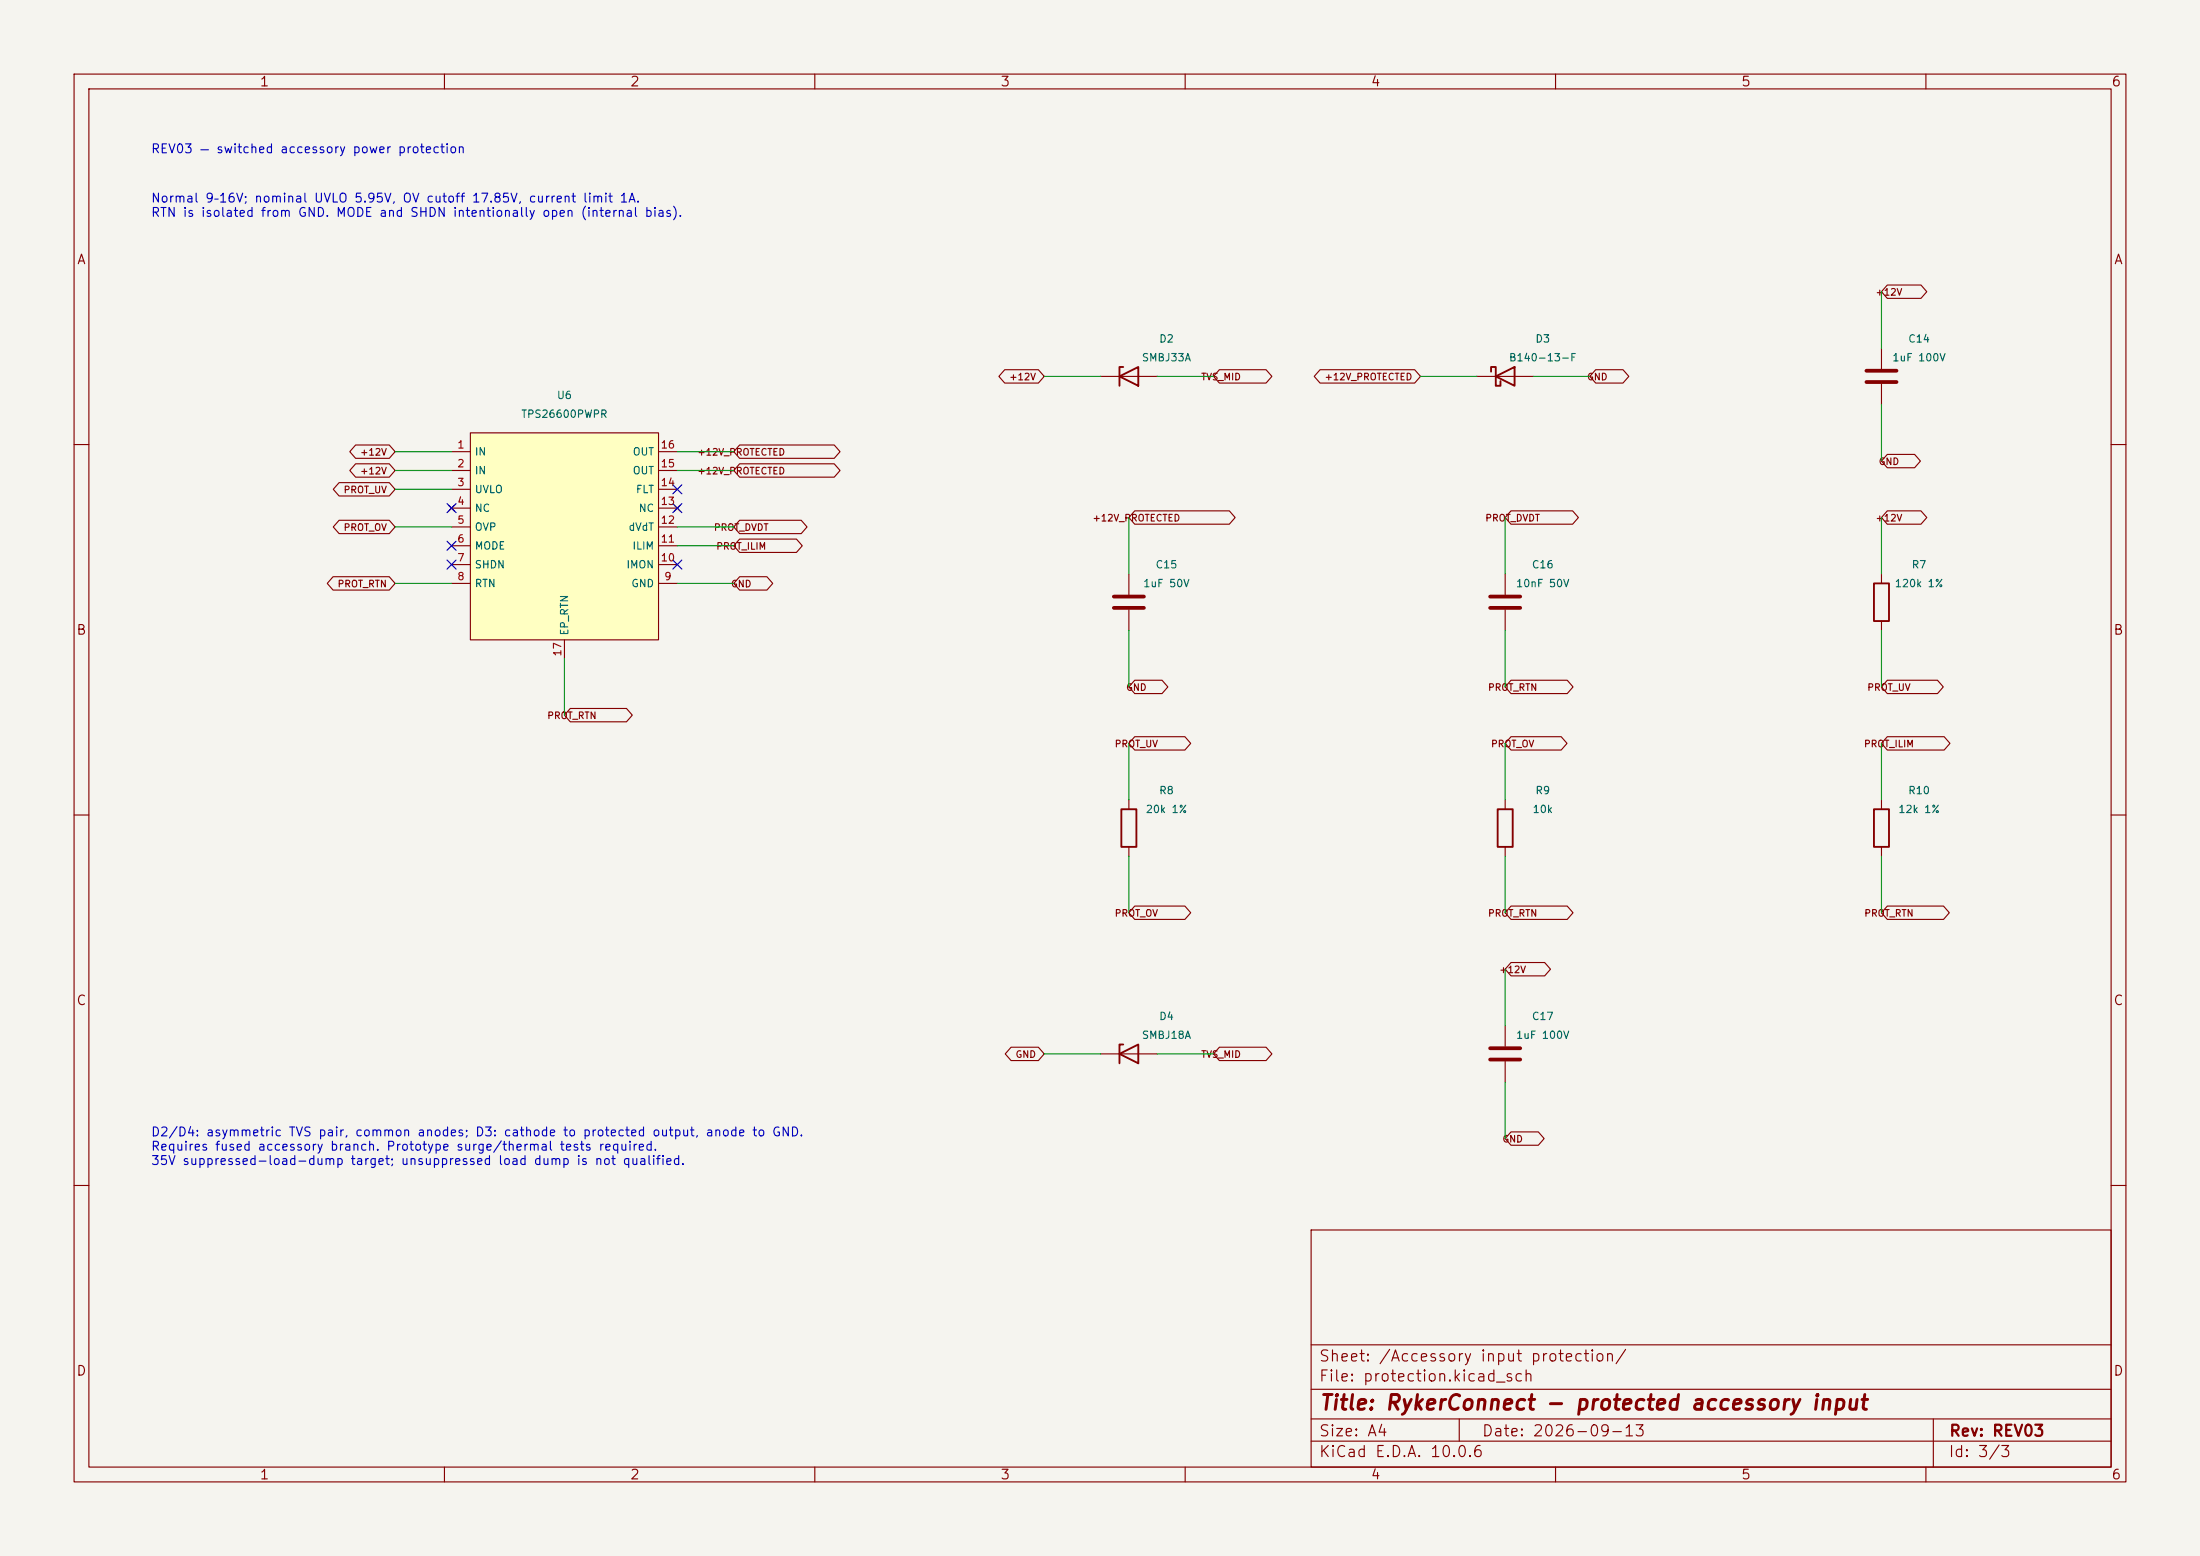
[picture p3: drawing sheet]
(kicad_sch
 (version 20250114)
 (generator "eeschema")
 (paper "A4")
 (lib_symbols
  (symbol "RykerConnect:TPS26600PWPR"
   (pin_names
    (offset 0.508)) (in_bom yes) (on_board yes)
   (property "Reference" "U" (at 0 22 0) (effects (font (size 1.0 1.0))))
   (property "Value" "TPS26600PWPR" (at 0 19 0) (effects (font (size 1.0 1.0))))
   (symbol "TPS26600PWPR_0_1"
    (rectangle (start -12.7 20.32) (end 12.7 -7.62) (stroke (width 0) (type default)) (fill (type background))))
   (symbol "TPS26600PWPR_1_1"
    (pin power_in line (at -15.24 17.78 0) (length 2.54) (name "IN" (effects (font (size 1.0 1.0)))) (number "1" (effects (font (size 1.0 1.0)))))
    (pin passive line (at -15.24 15.24 0) (length 2.54) (name "IN" (effects (font (size 1.0 1.0)))) (number "2" (effects (font (size 1.0 1.0)))))
    (pin input line (at -15.24 12.7 0) (length 2.54) (name "UVLO" (effects (font (size 1.0 1.0)))) (number "3" (effects (font (size 1.0 1.0)))))
    (pin no_connect line (at -15.24 10.16 0) (length 2.54) (name "NC" (effects (font (size 1.0 1.0)))) (number "4" (effects (font (size 1.0 1.0)))))
    (pin input line (at -15.24 7.62 0) (length 2.54) (name "OVP" (effects (font (size 1.0 1.0)))) (number "5" (effects (font (size 1.0 1.0)))))
    (pin input line (at -15.24 5.08 0) (length 2.54) (name "MODE" (effects (font (size 1.0 1.0)))) (number "6" (effects (font (size 1.0 1.0)))))
    (pin input line (at -15.24 2.54 0) (length 2.54) (name "SHDN" (effects (font (size 1.0 1.0)))) (number "7" (effects (font (size 1.0 1.0)))))
    (pin power_out line (at -15.24 0.0 0) (length 2.54) (name "RTN" (effects (font (size 1.0 1.0)))) (number "8" (effects (font (size 1.0 1.0)))))
    (pin power_in line (at 15.24 0.0 180) (length 2.54) (name "GND" (effects (font (size 1.0 1.0)))) (number "9" (effects (font (size 1.0 1.0)))))
    (pin output line (at 15.24 2.54 180) (length 2.54) (name "IMON" (effects (font (size 1.0 1.0)))) (number "10" (effects (font (size 1.0 1.0)))))
    (pin passive line (at 15.24 5.08 180) (length 2.54) (name "ILIM" (effects (font (size 1.0 1.0)))) (number "11" (effects (font (size 1.0 1.0)))))
    (pin passive line (at 15.24 7.62 180) (length 2.54) (name "dVdT" (effects (font (size 1.0 1.0)))) (number "12" (effects (font (size 1.0 1.0)))))
    (pin no_connect line (at 15.24 10.16 180) (length 2.54) (name "NC" (effects (font (size 1.0 1.0)))) (number "13" (effects (font (size 1.0 1.0)))))
    (pin open_collector line (at 15.24 12.7 180) (length 2.54) (name "FLT" (effects (font (size 1.0 1.0)))) (number "14" (effects (font (size 1.0 1.0)))))
    (pin power_out line (at 15.24 15.24 180) (length 2.54) (name "OUT" (effects (font (size 1.0 1.0)))) (number "15" (effects (font (size 1.0 1.0)))))
    (pin passive line (at 15.24 17.78 180) (length 2.54) (name "OUT" (effects (font (size 1.0 1.0)))) (number "16" (effects (font (size 1.0 1.0)))))
    (pin passive line (at 0 -10.16 90) (length 2.54) (name "EP_RTN" (effects (font (size 1.0 1.0)))) (number "17" (effects (font (size 1.0 1.0)))))))
  (symbol "RykerConnect:Protection_R"
   (pin_numbers (hide yes))
   (pin_names
    (offset 0)) (exclude_from_sim no) (in_bom yes) (on_board yes)
   (in_pos_files yes)
   (duplicate_pin_numbers_are_jumpers no)
   (property "Reference" "R" (at 2.032 0 90) (show_name no) (do_not_autoplace no) (effects (font (size 1.27 1.27))))
   (property "Value" "R" (at 0 0 90) (show_name no) (do_not_autoplace no) (effects (font (size 1.27 1.27))))
   (property "Footprint" "" (at -1.778 0 90) (show_name no) (do_not_autoplace no) (hide yes) (effects (font (size 1.27 1.27))))
   (property "Datasheet" "" (at 0 0 0) (show_name no) (do_not_autoplace no) (hide yes) (effects (font (size 1.27 1.27))))
   (property "Description" "Resistor" (at 0 0 0) (show_name no) (do_not_autoplace no) (hide yes) (effects (font (size 1.27 1.27))))
   (symbol "Protection_R_0_1"
    (rectangle (start -1.016 -2.54) (end 1.016 2.54) (stroke (width 0.254) (type default)) (fill (type none))))
   (symbol "Protection_R_1_1"
    (pin passive line (at 0 3.81 270) (length 1.27) (name "" (effects (font (size 1.27 1.27)))) (number "1" (effects (font (size 1.27 1.27)))))
    (pin passive line (at 0 -3.81 90) (length 1.27) (name "" (effects (font (size 1.27 1.27)))) (number "2" (effects (font (size 1.27 1.27))))))
   (embedded_fonts no))
  (symbol "RykerConnect:Protection_C"
   (pin_numbers (hide yes))
   (pin_names
    (offset 0.254)) (exclude_from_sim no) (in_bom yes) (on_board yes)
   (in_pos_files yes)
   (duplicate_pin_numbers_are_jumpers no)
   (property "Reference" "C" (at 0.635 2.54 0) (show_name no) (do_not_autoplace no) (effects (font (size 1.27 1.27)) (justify left)))
   (property "Value" "C" (at 0.635 -2.54 0) (show_name no) (do_not_autoplace no) (effects (font (size 1.27 1.27)) (justify left)))
   (property "Footprint" "" (at 0.9652 -3.81 0) (show_name no) (do_not_autoplace no) (hide yes) (effects (font (size 1.27 1.27))))
   (property "Datasheet" "" (at 0 0 0) (show_name no) (do_not_autoplace no) (hide yes) (effects (font (size 1.27 1.27))))
   (property "Description" "Unpolarized capacitor" (at 0 0 0) (show_name no) (do_not_autoplace no) (hide yes) (effects (font (size 1.27 1.27))))
   (symbol "Protection_C_0_1"
    (polyline (pts (xy -2.032 0.762) (xy 2.032 0.762)) (stroke (width 0.508) (type default)) (fill (type none)))
    (polyline (pts (xy -2.032 -0.762) (xy 2.032 -0.762)) (stroke (width 0.508) (type default)) (fill (type none))))
   (symbol "Protection_C_1_1"
    (pin passive line (at 0 3.81 270) (length 2.794) (name "" (effects (font (size 1.27 1.27)))) (number "1" (effects (font (size 1.27 1.27)))))
    (pin passive line (at 0 -3.81 90) (length 2.794) (name "" (effects (font (size 1.27 1.27)))) (number "2" (effects (font (size 1.27 1.27))))))
   (embedded_fonts no))
  (symbol "RykerConnect:Protection_D_TVS"
   (pin_numbers (hide yes))
   (pin_names
    (offset 1.016) (hide yes)) (exclude_from_sim no) (in_bom yes) (on_board yes)
   (in_pos_files yes)
   (duplicate_pin_numbers_are_jumpers no)
   (property "Reference" "D" (at 0 2.54 0) (show_name no) (do_not_autoplace no) (effects (font (size 1.27 1.27))))
   (property "Value" "D_TVS" (at 0 -2.54 0) (show_name no) (do_not_autoplace no) (effects (font (size 1.27 1.27))))
   (property "Footprint" "" (at 0 0 0) (show_name no) (do_not_autoplace no) (hide yes) (effects (font (size 1.27 1.27))))
   (property "Datasheet" "" (at 0 0 0) (show_name no) (do_not_autoplace no) (hide yes) (effects (font (size 1.27 1.27))))
   (property "Description" "Bidirectional transient-voltage-suppression diode" (at 0 0 0) (show_name no) (do_not_autoplace no) (hide yes) (effects (font (size 1.27 1.27))))
   (symbol "Protection_D_TVS_0_1"
    (polyline (pts (xy -2.54 1.27) (xy -2.54 -1.27) (xy 2.54 1.27) (xy 2.54 -1.27) (xy -2.54 1.27)) (stroke (width 0.254) (type default)) (fill (type none)))
    (polyline (pts (xy 0.508 1.27) (xy 0 1.27) (xy 0 -1.27) (xy -0.508 -1.27)) (stroke (width 0.254) (type default)) (fill (type none)))
    (polyline (pts (xy 1.27 0) (xy -1.27 0)) (stroke (width 0) (type default)) (fill (type none))))
   (symbol "Protection_D_TVS_1_1"
    (pin passive line (at -3.81 0 0) (length 2.54) (name "A1" (effects (font (size 1.27 1.27)))) (number "1" (effects (font (size 1.27 1.27)))))
    (pin passive line (at 3.81 0 180) (length 2.54) (name "A2" (effects (font (size 1.27 1.27)))) (number "2" (effects (font (size 1.27 1.27))))))
   (embedded_fonts no))
  (symbol "RykerConnect:Protection_D_Schottky"
   (pin_numbers (hide yes))
   (pin_names
    (offset 1.016) (hide yes)) (exclude_from_sim no) (in_bom yes) (on_board yes)
   (in_pos_files yes)
   (duplicate_pin_numbers_are_jumpers no)
   (property "Reference" "D" (at 0 2.54 0) (show_name no) (do_not_autoplace no) (effects (font (size 1.27 1.27))))
   (property "Value" "D_Schottky" (at 0 -2.54 0) (show_name no) (do_not_autoplace no) (effects (font (size 1.27 1.27))))
   (property "Footprint" "" (at 0 0 0) (show_name no) (do_not_autoplace no) (hide yes) (effects (font (size 1.27 1.27))))
   (property "Datasheet" "" (at 0 0 0) (show_name no) (do_not_autoplace no) (hide yes) (effects (font (size 1.27 1.27))))
   (property "Description" "Schottky diode" (at 0 0 0) (show_name no) (do_not_autoplace no) (hide yes) (effects (font (size 1.27 1.27))))
   (symbol "Protection_D_Schottky_0_1"
    (polyline (pts (xy -1.905 0.635) (xy -1.905 1.27) (xy -1.27 1.27) (xy -1.27 -1.27) (xy -0.635 -1.27) (xy -0.635 -0.635)) (stroke (width 0.254) (type default)) (fill (type none)))
    (polyline (pts (xy 1.27 1.27) (xy 1.27 -1.27) (xy -1.27 0) (xy 1.27 1.27)) (stroke (width 0.254) (type default)) (fill (type none)))
    (polyline (pts (xy 1.27 0) (xy -1.27 0)) (stroke (width 0) (type default)) (fill (type none))))
   (symbol "Protection_D_Schottky_1_1"
    (pin passive line (at -3.81 0 0) (length 2.54) (name "K" (effects (font (size 1.27 1.27)))) (number "1" (effects (font (size 1.27 1.27)))))
    (pin passive line (at 3.81 0 180) (length 2.54) (name "A" (effects (font (size 1.27 1.27)))) (number "2" (effects (font (size 1.27 1.27))))))
   (embedded_fonts no))
  (symbol "RykerConnect:Protection_D_Zener"
   (pin_numbers (hide yes))
   (pin_names
    (offset 1.016) (hide yes)) (exclude_from_sim no) (in_bom yes) (on_board yes)
   (in_pos_files yes)
   (duplicate_pin_numbers_are_jumpers no)
   (property "Reference" "D" (at 0 2.54 0) (show_name no) (do_not_autoplace no) (effects (font (size 1.27 1.27))))
   (property "Value" "D_Zener" (at 0 -2.54 0) (show_name no) (do_not_autoplace no) (effects (font (size 1.27 1.27))))
   (property "Footprint" "" (at 0 0 0) (show_name no) (do_not_autoplace no) (hide yes) (effects (font (size 1.27 1.27))))
   (property "Datasheet" "" (at 0 0 0) (show_name no) (do_not_autoplace no) (hide yes) (effects (font (size 1.27 1.27))))
   (property "Description" "Zener diode" (at 0 0 0) (show_name no) (do_not_autoplace no) (hide yes) (effects (font (size 1.27 1.27))))
   (symbol "Protection_D_Zener_0_1"
    (polyline (pts (xy -1.27 -1.27) (xy -1.27 1.27) (xy -0.762 1.27)) (stroke (width 0.254) (type default)) (fill (type none)))
    (polyline (pts (xy 1.27 0) (xy -1.27 0)) (stroke (width 0) (type default)) (fill (type none)))
    (polyline (pts (xy 1.27 -1.27) (xy 1.27 1.27) (xy -1.27 0) (xy 1.27 -1.27)) (stroke (width 0.254) (type default)) (fill (type none))))
   (symbol "Protection_D_Zener_1_1"
    (pin passive line (at -3.81 0 0) (length 2.54) (name "K" (effects (font (size 1.27 1.27)))) (number "1" (effects (font (size 1.27 1.27)))))
    (pin passive line (at 3.81 0 180) (length 2.54) (name "A" (effects (font (size 1.27 1.27)))) (number "2" (effects (font (size 1.27 1.27))))))
   (embedded_fonts no)))
 (text "REV03 — switched accessory power protection"
  (at 20.32 20.32 0)
  (effects (font (size 1.2 1.2)) (justify left)))
 (text "Normal 9–16V; nominal UVLO 5.95V, OV cutoff 17.85V, current limit 1A.\nRTN is isolated from GND. MODE and SHDN intentionally open (internal bias)."
  (at 20.32 27.94 0)
  (effects (font (size 1.2 1.2)) (justify left)))
 (symbol
  (lib_id "RykerConnect:TPS26600PWPR")
  (at 76.2 78.74 0)
  (unit 1)
  (in_bom yes)
  (on_board yes)
  (dnp no)
  (property "Reference" "U6" (at 76.2 53.34 0) (effects (font (size 1.0 1.0))))
  (property "Value" "TPS26600PWPR" (at 76.2 55.88 0) (effects (font (size 1.0 1.0))))
  (property "Footprint" "RykerConnect:U6_Protection_HTSSOP16_PWP0016A" (at 76.2 78.74 0) (effects (font (size 1.0 1.0)) (hide yes)))
  (property "MPN" "TPS26600PWPR" (at 76.2 78.74 0) (effects (font (size 1.0 1.0)) (hide yes)))
  (property "Manufacturer" "Texas Instruments" (at 76.2 78.74 0) (effects (font (size 1.0 1.0)) (hide yes)))
  (property "LCSC" "C544399" (at 76.2 78.74 0) (effects (font (size 1.0 1.0)) (hide yes))))
 (wire
  (pts (xy 60.96 60.96) (xy 53.34 60.96))
  (stroke (width 0) (type default)))
 (global_label "+12V"
  (shape bidirectional)
  (at 53.34 60.96 180)
  (effects (font (size 0.9 0.9)) (justify right)))
 (wire
  (pts (xy 60.96 63.5) (xy 53.34 63.5))
  (stroke (width 0) (type default)))
 (global_label "+12V"
  (shape bidirectional)
  (at 53.34 63.5 180)
  (effects (font (size 0.9 0.9)) (justify right)))
 (wire
  (pts (xy 60.96 66.04) (xy 53.34 66.04))
  (stroke (width 0) (type default)))
 (global_label "PROT_UV"
  (shape bidirectional)
  (at 53.34 66.04 180)
  (effects (font (size 0.9 0.9)) (justify right)))
 (no_connect
  (at 60.96 68.58))
 (wire
  (pts (xy 60.96 71.12) (xy 53.34 71.12))
  (stroke (width 0) (type default)))
 (global_label "PROT_OV"
  (shape bidirectional)
  (at 53.34 71.12 180)
  (effects (font (size 0.9 0.9)) (justify right)))
 (no_connect
  (at 60.96 73.66))
 (no_connect
  (at 60.96 76.2))
 (wire
  (pts (xy 60.96 78.74) (xy 53.34 78.74))
  (stroke (width 0) (type default)))
 (global_label "PROT_RTN"
  (shape bidirectional)
  (at 53.34 78.74 180)
  (effects (font (size 0.9 0.9)) (justify right)))
 (wire
  (pts (xy 91.44 78.74) (xy 99.06 78.74))
  (stroke (width 0) (type default)))
 (global_label "GND"
  (shape bidirectional)
  (at 99.06 78.74 0)
  (effects (font (size 0.9 0.9))))
 (no_connect
  (at 91.44 76.2))
 (wire
  (pts (xy 91.44 73.66) (xy 99.06 73.66))
  (stroke (width 0) (type default)))
 (global_label "PROT_ILIM"
  (shape bidirectional)
  (at 99.06 73.66 0)
  (effects (font (size 0.9 0.9))))
 (wire
  (pts (xy 91.44 71.12) (xy 99.06 71.12))
  (stroke (width 0) (type default)))
 (global_label "PROT_DVDT"
  (shape bidirectional)
  (at 99.06 71.12 0)
  (effects (font (size 0.9 0.9))))
 (no_connect
  (at 91.44 68.58))
 (no_connect
  (at 91.44 66.04))
 (wire
  (pts (xy 91.44 63.5) (xy 99.06 63.5))
  (stroke (width 0) (type default)))
 (global_label "+12V_PROTECTED"
  (shape bidirectional)
  (at 99.06 63.5 0)
  (effects (font (size 0.9 0.9))))
 (wire
  (pts (xy 91.44 60.96) (xy 99.06 60.96))
  (stroke (width 0) (type default)))
 (global_label "+12V_PROTECTED"
  (shape bidirectional)
  (at 99.06 60.96 0)
  (effects (font (size 0.9 0.9))))
 (wire
  (pts (xy 76.2 88.9) (xy 76.2 96.52))
  (stroke (width 0) (type default)))
 (global_label "PROT_RTN"
  (shape bidirectional)
  (at 76.2 96.52 0)
  (effects (font (size 0.9 0.9))))
 (symbol
  (lib_id "RykerConnect:Protection_D_Zener")
  (at 152.4 50.8 0)
  (unit 1)
  (in_bom yes)
  (on_board yes)
  (dnp no)
  (property "Reference" "D2" (at 157.48 45.72 0) (effects (font (size 1.0 1.0))))
  (property "Value" "SMBJ33A" (at 157.48 48.26 0) (effects (font (size 1.0 1.0))))
  (property "Footprint" "RykerConnect:D2_D_SMB" (at 152.4 50.8 0) (effects (font (size 1.0 1.0)) (hide yes)))
  (property "MPN" "SMBJ33A" (at 152.4 50.8 0) (effects (font (size 1.0 1.0)) (hide yes)))
  (property "Manufacturer" "Littelfuse" (at 152.4 50.8 0) (effects (font (size 1.0 1.0)) (hide yes)))
  (property "LCSC" "C224019" (at 152.4 50.8 0) (effects (font (size 1.0 1.0)) (hide yes))))
 (wire
  (pts (xy 148.59 50.8) (xy 140.97 50.8))
  (stroke (width 0) (type default)))
 (global_label "+12V"
  (shape bidirectional)
  (at 140.97 50.8 180)
  (effects (font (size 0.9 0.9)) (justify right)))
 (wire
  (pts (xy 156.21 50.8) (xy 163.83 50.8))
  (stroke (width 0) (type default)))
 (global_label "TVS_MID"
  (shape bidirectional)
  (at 163.83 50.8 0)
  (effects (font (size 0.9 0.9))))
 (symbol
  (lib_id "RykerConnect:Protection_D_Schottky")
  (at 203.2 50.8 0)
  (unit 1)
  (in_bom yes)
  (on_board yes)
  (dnp no)
  (property "Reference" "D3" (at 208.28 45.72 0) (effects (font (size 1.0 1.0))))
  (property "Value" "B140-13-F" (at 208.28 48.26 0) (effects (font (size 1.0 1.0))))
  (property "Footprint" "RykerConnect:D3_D_SMA" (at 203.2 50.8 0) (effects (font (size 1.0 1.0)) (hide yes)))
  (property "MPN" "B140-13-F" (at 203.2 50.8 0) (effects (font (size 1.0 1.0)) (hide yes)))
  (property "Manufacturer" "Diodes Incorporated" (at 203.2 50.8 0) (effects (font (size 1.0 1.0)) (hide yes)))
  (property "LCSC" "C15759" (at 203.2 50.8 0) (effects (font (size 1.0 1.0)) (hide yes))))
 (wire
  (pts (xy 199.39 50.8) (xy 191.77 50.8))
  (stroke (width 0) (type default)))
 (global_label "+12V_PROTECTED"
  (shape bidirectional)
  (at 191.77 50.8 180)
  (effects (font (size 0.9 0.9)) (justify right)))
 (wire
  (pts (xy 207.01 50.8) (xy 214.63 50.8))
  (stroke (width 0) (type default)))
 (global_label "GND"
  (shape bidirectional)
  (at 214.63 50.8 0)
  (effects (font (size 0.9 0.9))))
 (symbol
  (lib_id "RykerConnect:Protection_C")
  (at 254.0 50.8 0)
  (unit 1)
  (in_bom yes)
  (on_board yes)
  (dnp no)
  (property "Reference" "C14" (at 259.08 45.72 0) (effects (font (size 1.0 1.0))))
  (property "Value" "1uF 100V" (at 259.08 48.26 0) (effects (font (size 1.0 1.0))))
  (property "Footprint" "RykerConnect:C14_C_1206_3216Metric" (at 254.0 50.8 0) (effects (font (size 1.0 1.0)) (hide yes)))
  (property "MPN" "CL31B105KCHNNNE" (at 254.0 50.8 0) (effects (font (size 1.0 1.0)) (hide yes)))
  (property "Manufacturer" "Samsung Electro-Mechanics" (at 254.0 50.8 0) (effects (font (size 1.0 1.0)) (hide yes)))
  (property "LCSC" "C13832" (at 254.0 50.8 0) (effects (font (size 1.0 1.0)) (hide yes))))
 (wire
  (pts (xy 254.0 46.99) (xy 254.0 39.37))
  (stroke (width 0) (type default)))
 (global_label "+12V"
  (shape bidirectional)
  (at 254.0 39.37 0)
  (effects (font (size 0.9 0.9))))
 (wire
  (pts (xy 254.0 54.61) (xy 254.0 62.23))
  (stroke (width 0) (type default)))
 (global_label "GND"
  (shape bidirectional)
  (at 254.0 62.23 0)
  (effects (font (size 0.9 0.9))))
 (symbol
  (lib_id "RykerConnect:Protection_C")
  (at 152.4 81.28 0)
  (unit 1)
  (in_bom yes)
  (on_board yes)
  (dnp no)
  (property "Reference" "C15" (at 157.48 76.2 0) (effects (font (size 1.0 1.0))))
  (property "Value" "1uF 50V" (at 157.48 78.74 0) (effects (font (size 1.0 1.0))))
  (property "Footprint" "RykerConnect:C15_C_0805_2012Metric" (at 152.4 81.28 0) (effects (font (size 1.0 1.0)) (hide yes)))
  (property "MPN" "CL21B105KBFNNNE" (at 152.4 81.28 0) (effects (font (size 1.0 1.0)) (hide yes)))
  (property "Manufacturer" "Samsung Electro-Mechanics" (at 152.4 81.28 0) (effects (font (size 1.0 1.0)) (hide yes)))
  (property "LCSC" "C28323" (at 152.4 81.28 0) (effects (font (size 1.0 1.0)) (hide yes))))
 (wire
  (pts (xy 152.4 77.47) (xy 152.4 69.85))
  (stroke (width 0) (type default)))
 (global_label "+12V_PROTECTED"
  (shape bidirectional)
  (at 152.4 69.85 0)
  (effects (font (size 0.9 0.9))))
 (wire
  (pts (xy 152.4 85.09) (xy 152.4 92.71))
  (stroke (width 0) (type default)))
 (global_label "GND"
  (shape bidirectional)
  (at 152.4 92.71 0)
  (effects (font (size 0.9 0.9))))
 (symbol
  (lib_id "RykerConnect:Protection_C")
  (at 203.2 81.28 0)
  (unit 1)
  (in_bom yes)
  (on_board yes)
  (dnp no)
  (property "Reference" "C16" (at 208.28 76.2 0) (effects (font (size 1.0 1.0))))
  (property "Value" "10nF 50V" (at 208.28 78.74 0) (effects (font (size 1.0 1.0))))
  (property "Footprint" "RykerConnect:C16_C_0603_1608Metric" (at 203.2 81.28 0) (effects (font (size 1.0 1.0)) (hide yes)))
  (property "MPN" "CL10B103KB8NNNC" (at 203.2 81.28 0) (effects (font (size 1.0 1.0)) (hide yes)))
  (property "Manufacturer" "Samsung Electro-Mechanics" (at 203.2 81.28 0) (effects (font (size 1.0 1.0)) (hide yes)))
  (property "LCSC" "C1589" (at 203.2 81.28 0) (effects (font (size 1.0 1.0)) (hide yes))))
 (wire
  (pts (xy 203.2 77.47) (xy 203.2 69.85))
  (stroke (width 0) (type default)))
 (global_label "PROT_DVDT"
  (shape bidirectional)
  (at 203.2 69.85 0)
  (effects (font (size 0.9 0.9))))
 (wire
  (pts (xy 203.2 85.09) (xy 203.2 92.71))
  (stroke (width 0) (type default)))
 (global_label "PROT_RTN"
  (shape bidirectional)
  (at 203.2 92.71 0)
  (effects (font (size 0.9 0.9))))
 (symbol
  (lib_id "RykerConnect:Protection_R")
  (at 254.0 81.28 0)
  (unit 1)
  (in_bom yes)
  (on_board yes)
  (dnp no)
  (property "Reference" "R7" (at 259.08 76.2 0) (effects (font (size 1.0 1.0))))
  (property "Value" "120k 1%" (at 259.08 78.74 0) (effects (font (size 1.0 1.0))))
  (property "Footprint" "RykerConnect:R7_R_0603_1608Metric" (at 254.0 81.28 0) (effects (font (size 1.0 1.0)) (hide yes)))
  (property "MPN" "RC0603FR-07120KL" (at 254.0 81.28 0) (effects (font (size 1.0 1.0)) (hide yes)))
  (property "Manufacturer" "Yageo" (at 254.0 81.28 0) (effects (font (size 1.0 1.0)) (hide yes)))
  (property "LCSC" "C114607" (at 254.0 81.28 0) (effects (font (size 1.0 1.0)) (hide yes))))
 (wire
  (pts (xy 254.0 77.47) (xy 254.0 69.85))
  (stroke (width 0) (type default)))
 (global_label "+12V"
  (shape bidirectional)
  (at 254.0 69.85 0)
  (effects (font (size 0.9 0.9))))
 (wire
  (pts (xy 254.0 85.09) (xy 254.0 92.71))
  (stroke (width 0) (type default)))
 (global_label "PROT_UV"
  (shape bidirectional)
  (at 254.0 92.71 0)
  (effects (font (size 0.9 0.9))))
 (symbol
  (lib_id "RykerConnect:Protection_R")
  (at 152.4 111.76 0)
  (unit 1)
  (in_bom yes)
  (on_board yes)
  (dnp no)
  (property "Reference" "R8" (at 157.48 106.68 0) (effects (font (size 1.0 1.0))))
  (property "Value" "20k 1%" (at 157.48 109.22 0) (effects (font (size 1.0 1.0))))
  (property "Footprint" "RykerConnect:R8_R_0603_1608Metric" (at 152.4 111.76 0) (effects (font (size 1.0 1.0)) (hide yes)))
  (property "MPN" "RC0603FR-0720KL" (at 152.4 111.76 0) (effects (font (size 1.0 1.0)) (hide yes)))
  (property "Manufacturer" "Yageo" (at 152.4 111.76 0) (effects (font (size 1.0 1.0)) (hide yes)))
  (property "LCSC" "C105575" (at 152.4 111.76 0) (effects (font (size 1.0 1.0)) (hide yes))))
 (wire
  (pts (xy 152.4 107.95) (xy 152.4 100.33))
  (stroke (width 0) (type default)))
 (global_label "PROT_UV"
  (shape bidirectional)
  (at 152.4 100.33 0)
  (effects (font (size 0.9 0.9))))
 (wire
  (pts (xy 152.4 115.57) (xy 152.4 123.19))
  (stroke (width 0) (type default)))
 (global_label "PROT_OV"
  (shape bidirectional)
  (at 152.4 123.19 0)
  (effects (font (size 0.9 0.9))))
 (symbol
  (lib_id "RykerConnect:Protection_R")
  (at 203.2 111.76 0)
  (unit 1)
  (in_bom yes)
  (on_board yes)
  (dnp no)
  (property "Reference" "R9" (at 208.28 106.68 0) (effects (font (size 1.0 1.0))))
  (property "Value" "10k" (at 208.28 109.22 0) (effects (font (size 1.0 1.0))))
  (property "Footprint" "RykerConnect:R9_R_0805_2012Metric" (at 203.2 111.76 0) (effects (font (size 1.0 1.0)) (hide yes)))
  (property "MPN" "CRGP0805F10K" (at 203.2 111.76 0) (effects (font (size 1.0 1.0)) (hide yes)))
  (property "Manufacturer" "TE Connectivity" (at 203.2 111.76 0) (effects (font (size 1.0 1.0)) (hide yes)))
  (property "LCSC" "C2074940" (at 203.2 111.76 0) (effects (font (size 1.0 1.0)) (hide yes))))
 (wire
  (pts (xy 203.2 107.95) (xy 203.2 100.33))
  (stroke (width 0) (type default)))
 (global_label "PROT_OV"
  (shape bidirectional)
  (at 203.2 100.33 0)
  (effects (font (size 0.9 0.9))))
 (wire
  (pts (xy 203.2 115.57) (xy 203.2 123.19))
  (stroke (width 0) (type default)))
 (global_label "PROT_RTN"
  (shape bidirectional)
  (at 203.2 123.19 0)
  (effects (font (size 0.9 0.9))))
 (symbol
  (lib_id "RykerConnect:Protection_R")
  (at 254.0 111.76 0)
  (unit 1)
  (in_bom yes)
  (on_board yes)
  (dnp no)
  (property "Reference" "R10" (at 259.08 106.68 0) (effects (font (size 1.0 1.0))))
  (property "Value" "12k 1%" (at 259.08 109.22 0) (effects (font (size 1.0 1.0))))
  (property "Footprint" "RykerConnect:R10_R_0603_1608Metric" (at 254.0 111.76 0) (effects (font (size 1.0 1.0)) (hide yes)))
  (property "MPN" "RC0603FR-0712KL" (at 254.0 111.76 0) (effects (font (size 1.0 1.0)) (hide yes)))
  (property "Manufacturer" "Yageo" (at 254.0 111.76 0) (effects (font (size 1.0 1.0)) (hide yes)))
  (property "LCSC" "C114659" (at 254.0 111.76 0) (effects (font (size 1.0 1.0)) (hide yes))))
 (wire
  (pts (xy 254.0 107.95) (xy 254.0 100.33))
  (stroke (width 0) (type default)))
 (global_label "PROT_ILIM"
  (shape bidirectional)
  (at 254.0 100.33 0)
  (effects (font (size 0.9 0.9))))
 (wire
  (pts (xy 254.0 115.57) (xy 254.0 123.19))
  (stroke (width 0) (type default)))
 (global_label "PROT_RTN"
  (shape bidirectional)
  (at 254.0 123.19 0)
  (effects (font (size 0.9 0.9))))
 (symbol
  (lib_id "RykerConnect:Protection_D_Zener")
  (at 152.4 142.24 0)
  (unit 1)
  (in_bom yes)
  (on_board yes)
  (dnp no)
  (property "Reference" "D4" (at 157.48 137.16 0) (effects (font (size 1.0 1.0))))
  (property "Value" "SMBJ18A" (at 157.48 139.7 0) (effects (font (size 1.0 1.0))))
  (property "Footprint" "RykerConnect:D4_D_SMB" (at 152.4 142.24 0) (effects (font (size 1.0 1.0)) (hide yes)))
  (property "MPN" "SMBJ18A" (at 152.4 142.24 0) (effects (font (size 1.0 1.0)) (hide yes)))
  (property "Manufacturer" "Littelfuse" (at 152.4 142.24 0) (effects (font (size 1.0 1.0)) (hide yes)))
  (property "LCSC" "C151256" (at 152.4 142.24 0) (effects (font (size 1.0 1.0)) (hide yes))))
 (wire
  (pts (xy 148.59 142.24) (xy 140.97 142.24))
  (stroke (width 0) (type default)))
 (global_label "GND"
  (shape bidirectional)
  (at 140.97 142.24 180)
  (effects (font (size 0.9 0.9)) (justify right)))
 (wire
  (pts (xy 156.21 142.24) (xy 163.83 142.24))
  (stroke (width 0) (type default)))
 (global_label "TVS_MID"
  (shape bidirectional)
  (at 163.83 142.24 0)
  (effects (font (size 0.9 0.9))))
 (symbol
  (lib_id "RykerConnect:Protection_C")
  (at 203.2 142.24 0)
  (unit 1)
  (in_bom yes)
  (on_board yes)
  (dnp no)
  (property "Reference" "C17" (at 208.28 137.16 0) (effects (font (size 1.0 1.0))))
  (property "Value" "1uF 100V" (at 208.28 139.7 0) (effects (font (size 1.0 1.0))))
  (property "Footprint" "RykerConnect:C17_C_1206_3216Metric" (at 203.2 142.24 0) (effects (font (size 1.0 1.0)) (hide yes)))
  (property "MPN" "CL31B105KCHNNNE" (at 203.2 142.24 0) (effects (font (size 1.0 1.0)) (hide yes)))
  (property "Manufacturer" "Samsung Electro-Mechanics" (at 203.2 142.24 0) (effects (font (size 1.0 1.0)) (hide yes)))
  (property "LCSC" "C13832" (at 203.2 142.24 0) (effects (font (size 1.0 1.0)) (hide yes))))
 (wire
  (pts (xy 203.2 138.43) (xy 203.2 130.81))
  (stroke (width 0) (type default)))
 (global_label "+12V"
  (shape bidirectional)
  (at 203.2 130.81 0)
  (effects (font (size 0.9 0.9))))
 (wire
  (pts (xy 203.2 146.05) (xy 203.2 153.67))
  (stroke (width 0) (type default)))
 (global_label "GND"
  (shape bidirectional)
  (at 203.2 153.67 0)
  (effects (font (size 0.9 0.9))))
 (text "D2/D4: asymmetric TVS pair, common anodes; D3: cathode to protected output, anode to GND.\nRequires fused accessory branch. Prototype surge/thermal tests required.\n35V suppressed-load-dump target; unsuppressed load dump is not qualified."
  (at 20.32 154.94 0)
  (effects (font (size 1.2 1.2)) (justify left)))
 (title_block
  (title "RykerConnect - protected accessory input")
  (date "2026-09-13")
  (rev "REV03")))
